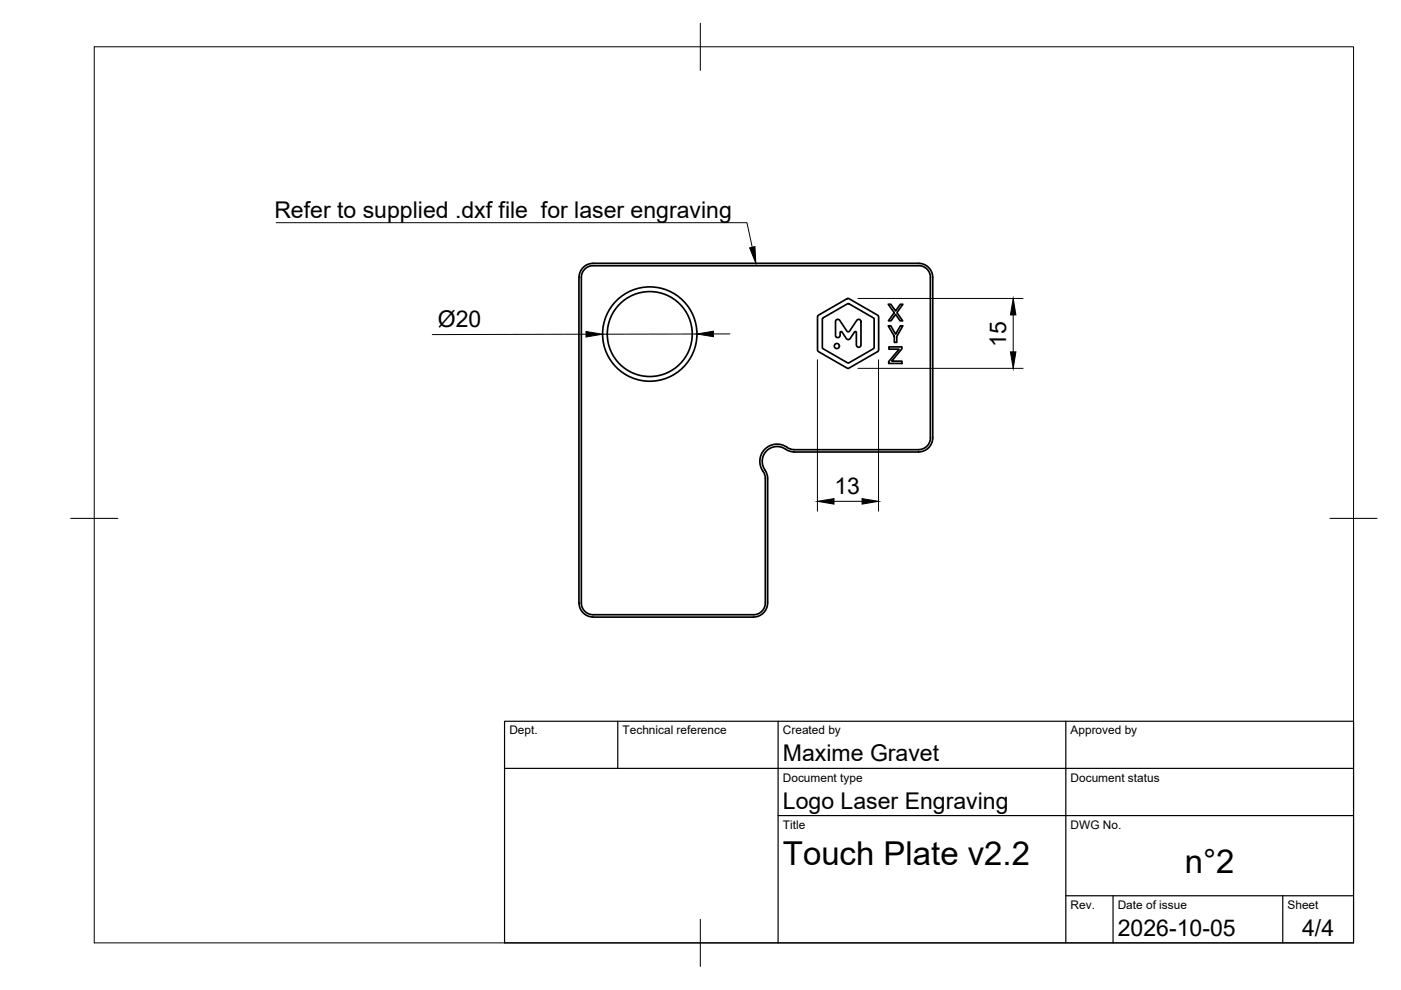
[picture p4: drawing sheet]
<svg xmlns="http://www.w3.org/2000/svg" width="297mm" height="210mm" viewBox="0 0 297 210" stroke-linecap="round" stroke-linejoin="round" font-family="sans-serif">
<!-- layer: Visible -->
<g fill="none" stroke="#000" stroke-width=".36">
<path d="M125.8 55.8h69a2.99 2.99 0 0 1 3 3v34a2.99 2.99 0 0 1-3 3h-26.5l-1.1-.2a3.6 3.6 0 0 0-4.7 0 3.3 3.3 0 0 0-.1 4.4l.4 1.4v26.4a2.99 2.99 0 0 1-3 3M125.8 56.3h69M125.8 55.8a3 3 0 0 0-3.1 3l.1 69a2.99 2.99 0 0 0 3 3M125.8 56.3a2.51 2.51 0 0 0-2.5 2.5v69a2.51 2.51 0 0 0 2.5 2.5M194.8 56.3a2.51 2.51 0 0 1 2.5 2.5M197.3 58.8v34M173.5 66.9l6.2-3.6h.3l6.1 3.5 .2 .4-.1 7.2-6.3 3.7h-.3l-6.1-3.5-.2-.3v-7.2zM174.4 67.5l5.3-3.1 5.5 3 .1 .2v6.2l-5.4 3.2-5.4-3.1-.2-.2zM177.2 67.9l.4-.2 .4 .2 1.6 2.3 .3 .2 1.9-2.6 .3-.1 .3 .2v5.5a.48 .48 0 0 1-.5 .2 .48 .48 0 0 1-.3-.5l-.1-2.8-.3 .1-1.2 1.6-.5-.2-1.1-1.5-.3 .1-.1 1-.4 .2a.44 .44 0 0 1-.5-.5zM188.3 69.1h.6l1 1.8 1-1.8h.5l-1.3 2.2v1.3h-.5v-1.3zM188.3 64.5h.6l1 1.4 1-1.4h.5l-1.2 1.8 1.2 1.7h-.6l-.9-1.4-1 1.4h-.5l1.2-1.7zM188.5 73.5h2.7v.4l-2.1 2.7h2.1v.5h-2.8v-.4l2.2-2.7h-2.1z"/>
<path d="M166.9 94.9l.7 .3 .7 .1M166.9 94.9a3.7 3.7 0 0 0-4.9 .5 3.7 3.7 0 0 0 0 4.9l.3 1.1v26.4a2.51 2.51 0 0 1-2.5 2.5h-34M168.3 95.3h26.5M197.3 92.8a2.51 2.51 0 0 1-2.5 2.5M125.8 130.8h33.9"/>
<circle cx="137.8" cy="70.8" r="10"/>
<circle cx="137.8" cy="70.8" r="9"/>
<circle cx="177.4" cy="73.4" r=".54"/>
</g>
<!-- layer: BORDER -->
<path d="M20 9.9h267v190h-267zM148.5 4.9v10M15 109.9h10M282 109.9h10M148.5 194.9v10" fill="none" stroke="#000" stroke-width=".21"/>
<!-- layer: TITLEBLOCK -->
<path d="M107 152.9h180v47h-180zM131 152.9v10M165 152.9v47M226 152.9v47M107 162.9h180M165 172.9h122M226 189.9h61M236 189.9v10M272 189.9v10" fill="none" stroke="#000" stroke-width=".25"/>
<!-- layer: Leaders -->
<path d="M158.9 52.5l1.2-.2 .2 3.5z" fill="#000" stroke="#000" stroke-width=".21"/>
<path d="M58.5 47.2h99.9l1.1 5.2" fill="none" stroke="#000" stroke-width=".21"/>
<!-- layer: FD_Dimensions -->
<path d="M124.2 70.9h-32.5M147.7 70.8l-19.9 .1M151.3 70.8h3.4M173.3 76.3v32.1M181.9 63.3h35M181.9 78.1h35M186.3 76.3v32.1M214.8 66.8v7.8M176.8 106.3h6" fill="none" stroke="#000" stroke-width=".21"/>
<path d="M124.2 70.3l3.6 .6-3.6 .6zM147.7 70.8l3.6-.6v1.2zM214.8 63.3l.6 3.5h-1.2zM214.2 74.6h1.2l-.6 3.5zM173.3 106.3l3.5-.6v1.2zM182.8 105.7l3.5 .6-3.5 .6z" fill="#000" stroke="#000" stroke-width=".21"/>
<g font-size="7">
<text x="166" y="183.4">Touch Plate v2.2</text>
<text x="251.2" y="185.2">n°2</text>
</g>
<g font-size="4.9">
<text x="58.2" y="46.2">Refer to supplied .dxf file for laser engraving</text>
<text x="92.8" y="69.4">Ø20</text>
<text x="213.4" y="73.6" transform="rotate(-90 213.4 73.6)">15</text>
<text x="176.9" y="104.8">13</text>
<text x="166" y="161.4">Maxime Gravet</text>
<text x="166" y="171.4">Logo Laser Engraving</text>
<text x="237" y="198.4">2026-10-05</text>
<text x="276.1" y="198.6">4/4</text>
</g>
<g font-size="2.5">
<text x="108" y="155.7">Dept.</text>
<text x="132" y="155.7">Technical reference</text>
<text x="166" y="155.7">Created by</text>
<text x="227" y="155.7">Approved by</text>
<text x="166" y="165.7">Document type</text>
<text x="227" y="165.7">Document status</text>
<text x="166" y="175.7">Title</text>
<text x="227" y="175.7">DWG No.</text>
<text x="227" y="192.7">Rev.</text>
<text x="237" y="192.7">Date of issue</text>
<text x="273" y="192.7">Sheet</text>
</g>
</svg>
